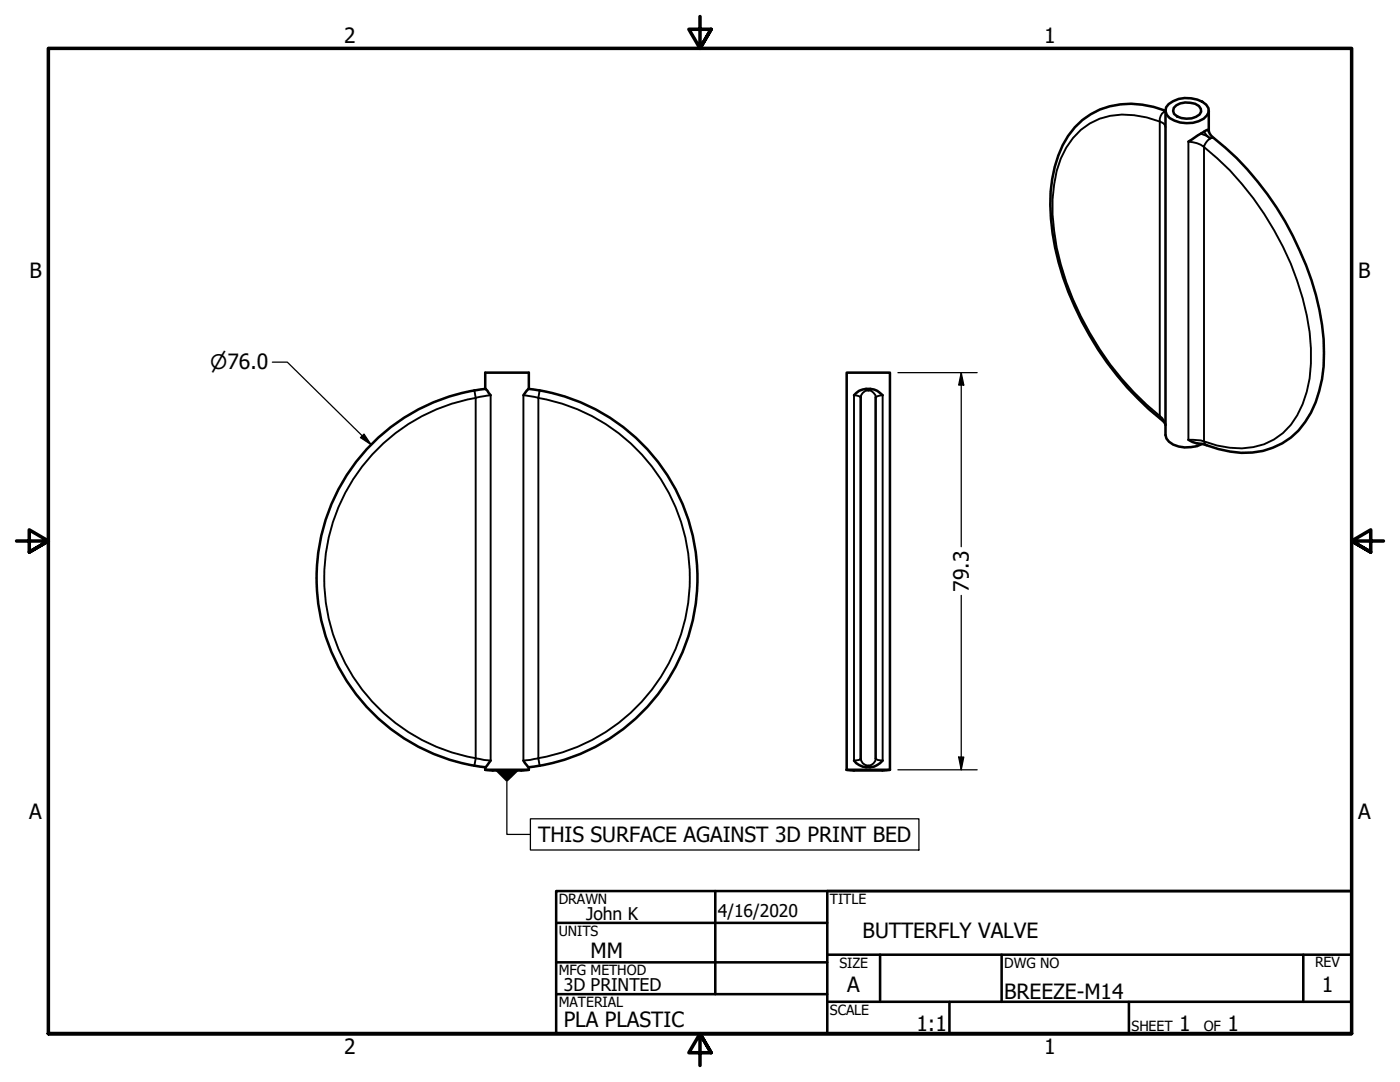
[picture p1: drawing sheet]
<svg xmlns="http://www.w3.org/2000/svg" width="279mm" height="216mm" viewBox="0 0 279 216" stroke-linecap="round" stroke-linejoin="round" font-family="sans-serif">
<!-- layer: Visible (ANSI) -->
<g fill="none" stroke="#000" stroke-width=".51">
<path d="M233.2 20.8a6.1 6.1 0 0 1 7.5 .1 1.7 1.7 0 0 1-.5 2.8 6.5 6.5 0 0 1-6.8-.1 1.71 1.71 0 0 1-.2-2.8zM234.3 21.5a3.9 3.9 0 0 1 5-.4l.3 .6 .1 .6a2.92 2.92 0 0 1-2.9 1.4l-1-.1-.9-.4-.6-.5-.2-.5zM241.2 26.1a2.15 2.15 0 0 0 1.1 1.5 59.9 59.9 0 0 1 21.9 40.1 27 27 0 0 1-2.6 14.7 14.6 14.6 0 0 1-16.1 7.7l-2.4-.5-3.2-1-1.1-.1-1.6-.7M241.2 26h-.5l-3.5 2.3M241.2 22.1v4.2M94.7 77.9l2.2-.3 1 1.3M94.7 77.9a38 38 0 0 0-31.5 38.6 38 38 0 0 0 33.7 36.6l1-1.3M96.8 77.6v-3.2h8.7v3.2M107.7 77.9l-2.2-.3-1 1.3M107.7 77.9a38 38 0 0 1 31.5 37.5 38 38 0 0 1-31.5 37.4M169 74.4h8.6v79.2h-8.6zM170.4 78.9a3.8 3.8 0 0 1 5.7 0"/>
<path d="M171.8 79.4v71.9M174.8 79.4v71.9M232.6 84.8a2.04 2.04 0 0 0-1-1.2 61.3 61.3 0 0 1-21.5-37.1 29.8 29.8 0 0 1 2-17.5 14.7 14.7 0 0 1 15.9-8.1l2.3 .4 2.3 .8v64.7a2.96 2.96 0 0 0 2.6 2.3 7.3 7.3 0 0 0 4.7-.5M96.8 153.6h8.7M96.8 153.1v.5M96.9 153.6l1.5 .2M98.4 153.7h5.6M104.5 151.8l1 1.3 2.2-.3M105.5 153.6l-1.5 .2M105.5 153.1v.5M168.9 153.6l1.5 .2M170.4 151.8a3.7 3.7 0 0 0 5.7 0"/>
<path d="M170.4 153.7h5.7M177.6 153.6l-1.5 .2"/>
</g>
<!-- layer: Visible Narrow (ANSI) -->
<g fill="none" stroke="#000" stroke-width=".38">
<path d="M232.6 22.2l-.3 .1 .3 .1-.3-.1a2.11 2.11 0 0 0-.8 2 1.38 1.38 0 0 1 1.1 1M239.6 26.7l1.1 .4 .9 .5a2.81 2.81 0 0 0-1.3 1.7 5.3 5.3 0 0 0-3.1-1v59.5l2.4 .1 .7 .2 .2 .5 .3 .2M240.3 26.3l.5 .7 .8 .6h.7M240.3 29.3a59.7 59.7 0 0 1 21.1 37 30 30 0 0 1-1.4 14.3 13.1 13.1 0 0 1-14.6 8.7l-2.5-.4-2.6-.8zM241.2 26v.2M94.7 77.9l.2 1.5M94.9 79.4l3-.5v72.9l-3-.5M94.9 79.4v71.9M94.9 79.4a36.5 36.5 0 0 0-30.2 35.9 36.5 36.5 0 0 0 30.2 36M107.4 79.4a36.5 36.5 0 0 1 30.3 36 36.5 36.5 0 0 1-30.3 35.9M107.4 79.4l-2.9-.5v72.9l2.9-.5M107.4 79.4v71.9"/>
<path d="M107.7 77.9l-.3 1.5M172.8 77.6l.5 .3a1.52 1.52 0 0 0-1.5 1.5 1.26 1.26 0 0 0-1.4-.5v72.9l1-.2 .4-.3a1.52 1.52 0 0 0 1.5 1.5l-.5 .3M173.7 77.6l-.3 .1-.1 .2a1.52 1.52 0 0 1 1.5 1.5 1.52 1.52 0 0 1 1.3-.5v72.9a1.36 1.36 0 0 1-1.3-.5 1.52 1.52 0 0 1-1.5 1.5l.1 .2 .3 .1M231.6 83.6l-.1-.6a60.3 60.3 0 0 1-20.6-33.6 35.2 35.2 0 0 1 0-15.3 14.5 14.5 0 0 1 8.6-10.4 16.8 16.8 0 0 1 12 .6v58.7a2.96 2.96 0 0 1 1.1 1.8M94.9 151.3l-.2 1.5M107.4 151.3l.3 1.5"/>
</g>
<!-- layer: Border (ANSI) -->
<path d="M139.7 3.3v6.4l-2.2-3.9h4.4l-2.2 3.9 2.2-3.9M3.3 107.9h6.4l-3.9-2.2v4.5l3.9-2.3-3.9 2.3M276.1 107.9h-6.4l3.9-2.2v4.5l-3.9-2.3 3.9 2.3M9.7 206.2v-196.5h260v196.5h-260h260M141.9 210.1l-2.2-3.9 2.2 3.9h-4.4l2.2-3.9v6.4" fill="none" stroke="#000" stroke-width=".7"/>
<!-- layer: Title (ANSI) -->
<g fill="none" stroke="#000" stroke-width=".51">
<path d="M111 177.8h158.7v28.4h-158.7zM142.7 177.8v20.6M269.7 177.8h-104.6v28.4M111 184.1h54.1M111 192h54.1M111 198.4h54.1M165.1 190.5h104.6M165.1 199.9h104.6M175.6 190.5v9.4M189.5 199.9v6.3M199.9 190.5v9.4M225.3 199.9v6.3"/>
<path d="M260.1 190.5v9.4"/>
</g>
<!-- layer: Symbol (ANSI) -->
<path d="M98.7 153.6h5l-2.5 2.5z" fill-rule="evenodd" fill="#000"/>
<path d="M101.2 156.1v10.4h4.7M105.9 163.4h77.5v6.2h-77.5z" fill="none" stroke="#000" stroke-width=".25"/>
<!-- layer: Dimension (ANSI) -->
<path d="M54.4 72.3h2.9l16.7 16.4M179.2 74.4h15.8M191.8 74.4l.5 2.4h-1zM191.8 74.4v34.7M72.6 86.6l1.4 2.1-2.1-1.4zM191.8 118.8v34.8M179.2 153.6h15.8M191.3 151.1h1l-.5 2.5z" fill="none" stroke="#000" stroke-width=".25"/>
<g fill="#000">
<path d="M191.8 74.4l.5 2.4h-1z" fill-rule="evenodd"/>
<path d="M72.6 86.6l1.4 2.1-2.1-1.4z" fill-rule="evenodd"/>
<path d="M191.3 151.1h1l-.5 2.5z" fill-rule="evenodd"/>
</g>
<g font-size="4.2">
<text x="68.7" y="8.6">2</text>
<text x="208.4" y="8.6">1</text>
<text x="5.9" y="55.5">B</text>
<text x="271.1" y="55.5">B</text>
<text x="193.4" y="118" transform="rotate(-90 193.4 118)">79.3</text>
<text x="5.8" y="163.4">A</text>
<text x="271" y="163.4">A</text>
<text x="107.4" y="168">THIS SURFACE AGAINST 3D PRINT BED</text>
<text x="117.9" y="191.1">MM</text>
<text x="172.1" y="187.1">BUTTERFLY VALVE</text>
<text x="169.1" y="198">A</text>
<text x="263.8" y="198">1</text>
<text x="200.4" y="199.4">BREEZE-M14</text>
<text x="112.5" y="204.9">PLA PLASTIC</text>
<text x="182.9" y="205.7">1:1</text>
<text x="235.3" y="205.7">1</text>
<text x="245" y="205.7">1</text>
<text x="68.7" y="210.3">2</text>
<text x="208.4" y="210.3">1</text>
</g>
<text font-size="4" x="42" y="73.7">⌀76.0</text>
<g font-size="3.5">
<text x="117" y="183.6">John K</text>
<text x="143.3" y="183.1">4/16/2020</text>
<text x="112.5" y="197.7">3D PRINTED</text>
</g>
<g font-size="2.8">
<text x="111.5" y="180.3">DRAWN</text>
<text x="165.6" y="180.3">TITLE</text>
<text x="111.5" y="186.8">UNITS</text>
<text x="111.5" y="194.6">MFG METHOD</text>
<text x="167.5" y="193.1">SIZE</text>
<text x="200.4" y="193.1">DWG NO</text>
<text x="262.4" y="193">REV</text>
<text x="111.5" y="200.9">MATERIAL</text>
<text x="165.6" y="202.5">SCALE</text>
<text x="225.8" y="205.7">SHEET</text>
<text x="240.2" y="205.7">OF</text>
</g>
</svg>
